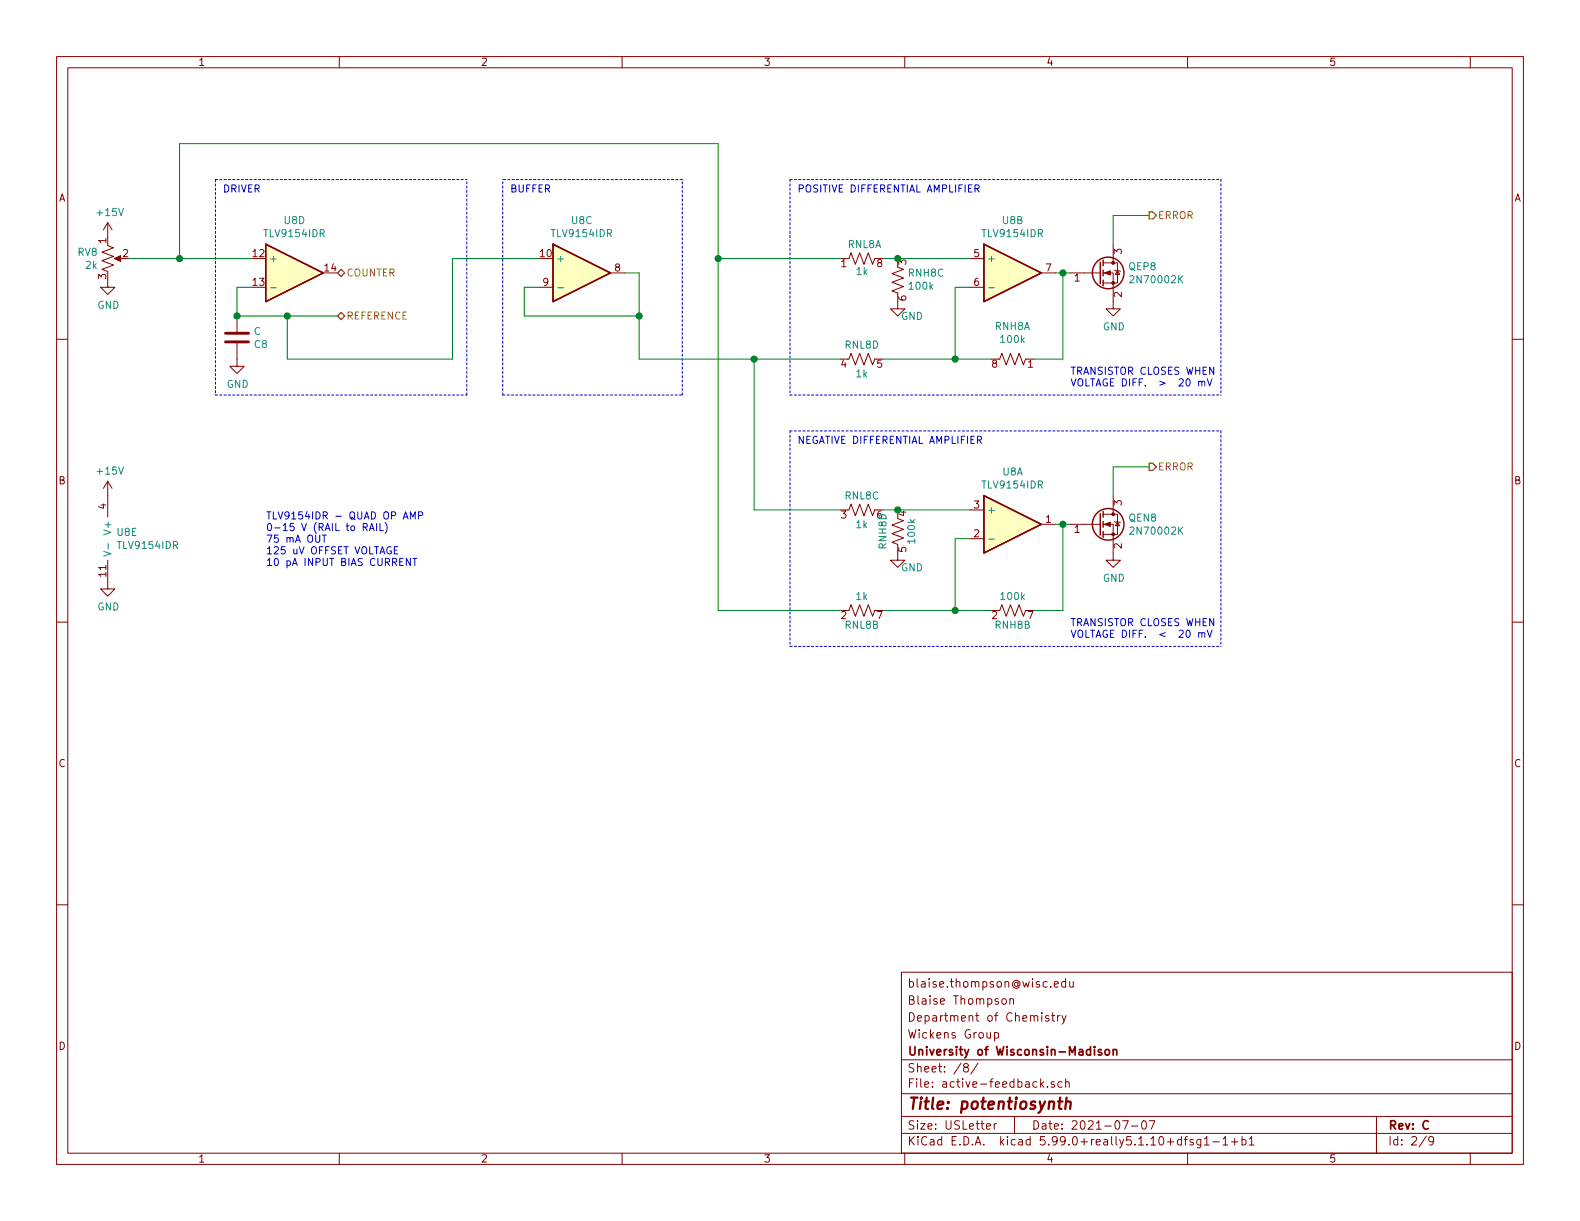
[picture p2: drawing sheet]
EESchema Schematic File Version 4
EELAYER 30 0
EELAYER END
$Descr USLetter 11000 8500
encoding utf-8
Sheet 5 9
Title "potentiosynth"
Date "2021-07-07"
Rev "C"
Comp "University of Wisconsin-Madison"
Comment1 "Wickens Group"
Comment2 "Department of Chemistry"
Comment3 "Blaise Thompson"
Comment4 "blaise.thompson@wisc.edu"
$EndDescr
Text HLabel 2350 1900 2    50   BiDi ~ 0
COUNTER
Text HLabel 2350 2200 2    50   BiDi ~ 0
REFERENCE
$Comp
L power:GND #PWR?
U 1 1
P 7750 2100
AR Path="/5E5D6BC0" Ref="#PWR?"  Part="1" 
AR Path="/5E39B760/5E5D6BC0" Ref="#PWR0115"  Part="1" 
AR Path="/5E3EAB60/5E5D6BC0" Ref="#PWR0122"  Part="1" 
AR Path="/5E4039E6/5E5D6BC0" Ref="#PWR0128"  Part="1" 
AR Path="/5E4039EC/5E5D6BC0" Ref="#PWR0134"  Part="1" 
AR Path="/5E4039F2/5E5D6BC0" Ref="#PWR0140"  Part="1" 
AR Path="/5E4039E0/5E5D6BC0" Ref="#PWR0146"  Part="1" 
AR Path="/5E3EC44B/5E5D6BC0" Ref="#PWR0152"  Part="1" 
AR Path="/5E3ED540/5E5D6BC0" Ref="#PWR0158"  Part="1" 
F 0 "#PWR0115" H 7750 1850 50  0001 C CNN
F 1 "GND" H 7755 1927 50  0000 C CNN
F 2 "" H 7750 2100 50  0001 C CNN
F 3 "" H 7750 2100 50  0001 C CNN
	1    7750 2100
	1    0    0    -1  
$EndComp
$Comp
L power:GND #PWR?
U 1 1
P 6250 2100
AR Path="/5E66C0EF" Ref="#PWR?"  Part="1" 
AR Path="/5E39B760/5E66C0EF" Ref="#PWR0117"  Part="1" 
AR Path="/5E3EAB60/5E66C0EF" Ref="#PWR0123"  Part="1" 
AR Path="/5E4039E6/5E66C0EF" Ref="#PWR0129"  Part="1" 
AR Path="/5E4039EC/5E66C0EF" Ref="#PWR0135"  Part="1" 
AR Path="/5E4039F2/5E66C0EF" Ref="#PWR0141"  Part="1" 
AR Path="/5E4039E0/5E66C0EF" Ref="#PWR0147"  Part="1" 
AR Path="/5E3EC44B/5E66C0EF" Ref="#PWR0153"  Part="1" 
AR Path="/5E3ED540/5E66C0EF" Ref="#PWR0159"  Part="1" 
F 0 "#PWR0117" H 6250 1850 50  0001 C CNN
F 1 "GND" H 6350 2000 50  0000 C CNN
F 2 "" H 6250 2100 50  0001 C CNN
F 3 "" H 6250 2100 50  0001 C CNN
	1    6250 2100
	1    0    0    -1  
$EndComp
Text Notes 7450 2700 0    50   ~ 0
TRANSISTOR CLOSES WHEN\nVOLTAGE DIFF.  >  20 mV 
Text HLabel 8000 1500 2    50   Output ~ 0
ERROR
$Comp
L Device:Q_NMOS_GSD QEP1
U 1 1
P 7650 1900
AR Path="/5E39B760/609CA423" Ref="QEP1"  Part="1" 
AR Path="/5E3EAB60/609CA423" Ref="QEP2"  Part="1" 
AR Path="/5E3EC44B/609CA423" Ref="QEP3"  Part="1" 
AR Path="/5E3ED540/609CA423" Ref="QEP4"  Part="1" 
AR Path="/5E4039E0/609CA423" Ref="QEP5"  Part="1" 
AR Path="/5E4039E6/609CA423" Ref="QEP6"  Part="1" 
AR Path="/5E4039EC/609CA423" Ref="QEP7"  Part="1" 
AR Path="/5E4039F2/609CA423" Ref="QEP8"  Part="1" 
F 0 "QEP1" H 7854 1946 50  0000 L CNN
F 1 "2N70002K" H 7854 1855 50  0000 L CNN
F 2 "Package_TO_SOT_SMD:SOT-23_Handsoldering" H 7850 2000 50  0001 C CNN
F 3 "~" H 7650 1900 50  0001 C CNN
	1    7650 1900
	1    0    0    -1  
$EndComp
$Comp
L power:GND #PWR010
U 1 1
P 750 4050
AR Path="/5E39B760/60EBDE29" Ref="#PWR010"  Part="1" 
AR Path="/5E3EAB60/60EBDE29" Ref="#PWR08"  Part="1" 
AR Path="/5E3EC44B/60EBDE29" Ref="#PWR012"  Part="1" 
AR Path="/5E4039EC/60EBDE29" Ref="#PWR02"  Part="1" 
AR Path="/5E4039F2/60EBDE29" Ref="#PWR04"  Part="1" 
AR Path="/5E3ED540/60EBDE29" Ref="#PWR06"  Part="1" 
AR Path="/5E4039E0/60EBDE29" Ref="#PWR014"  Part="1" 
AR Path="/5E4039E6/60EBDE29" Ref="#PWR016"  Part="1" 
F 0 "#PWR010" H 750 3800 50  0001 C CNN
F 1 "GND" H 755 3877 50  0000 C CNN
F 2 "" H 750 4050 50  0001 C CNN
F 3 "" H 750 4050 50  0001 C CNN
	1    750  4050
	1    0    0    -1  
$EndComp
Wire Wire Line
	1750 2000 1650 2000
Wire Wire Line
	1650 2000 1650 2200
Wire Notes Line
	1500 1250 1500 2750
Wire Notes Line
	1500 2750 3250 2750
Wire Notes Line
	3250 2750 3250 1250
Wire Notes Line
	1500 1250 3250 1250
Wire Notes Line
	3500 2750 3500 1250
Wire Notes Line
	5500 1250 5500 2750
Wire Wire Line
	2350 2200 2000 2200
Connection ~ 1650 2200
Wire Wire Line
	3750 1800 3150 1800
Wire Wire Line
	3150 1800 3150 2500
Wire Wire Line
	3750 2000 3650 2000
Wire Wire Line
	3650 2000 3650 2200
Wire Wire Line
	3650 2200 4450 2200
Wire Wire Line
	4450 1900 4350 1900
Wire Notes Line
	5500 1250 8500 1250
Wire Notes Line
	8500 1250 8500 2750
Wire Notes Line
	5500 2750 8500 2750
Text Notes 5550 1350 0    50   ~ 0
POSITIVE DIFFERENTIAL AMPLIFIER
Text Notes 3550 1350 0    50   ~ 0
BUFFER
Text Notes 1550 1350 0    50   ~ 0
DRIVER
Wire Wire Line
	4450 1900 4450 2200
Wire Wire Line
	4450 2500 4450 2200
Connection ~ 4450 2200
Wire Notes Line
	3500 2750 4750 2750
Wire Notes Line
	4750 2750 4750 1250
Wire Notes Line
	4750 1250 3500 1250
Wire Wire Line
	1250 1000 1250 1800
Connection ~ 1250 1800
Wire Wire Line
	6750 2000 6650 2000
Wire Wire Line
	6650 2000 6650 2500
Wire Wire Line
	6650 2500 6150 2500
Wire Wire Line
	8000 1500 7750 1500
Wire Wire Line
	7750 1500 7750 1700
$Comp
L power:+15V #PWR09
U 1 1
P 750 3450
AR Path="/5E39B760/60F8E210" Ref="#PWR09"  Part="1" 
AR Path="/5E3EAB60/60F8E210" Ref="#PWR07"  Part="1" 
AR Path="/5E3EC44B/60F8E210" Ref="#PWR011"  Part="1" 
AR Path="/5E4039EC/60F8E210" Ref="#PWR01"  Part="1" 
AR Path="/5E4039F2/60F8E210" Ref="#PWR03"  Part="1" 
AR Path="/5E3ED540/60F8E210" Ref="#PWR05"  Part="1" 
AR Path="/5E4039E0/60F8E210" Ref="#PWR013"  Part="1" 
AR Path="/5E4039E6/60F8E210" Ref="#PWR015"  Part="1" 
F 0 "#PWR09" H 750 3300 50  0001 C CNN
F 1 "+15V" H 765 3623 50  0000 C CNN
F 2 "" H 750 3450 50  0001 C CNN
F 3 "" H 750 3450 50  0001 C CNN
	1    750  3450
	1    0    0    -1  
$EndComp
Text Notes 1850 3950 0    50   ~ 0
TLV9154IDR - QUAD OP AMP\n0-15 V (RAIL to RAIL)\n75 mA OUT\n125 uV OFFSET VOLTAGE\n10 pA INPUT BIAS CURRENT
Wire Wire Line
	7350 1900 7400 1900
Wire Wire Line
	7400 1900 7400 2500
Connection ~ 7400 1900
Wire Wire Line
	7400 1900 7450 1900
Connection ~ 6650 2500
Wire Wire Line
	7200 2500 7400 2500
Wire Wire Line
	6650 2500 6900 2500
$Comp
L Device:Opamp_Quad_Generic U1
U 2 1
P 7050 1900
AR Path="/5E39B760/60F94CD3" Ref="U1"  Part="2" 
AR Path="/5E3EAB60/60F94CD3" Ref="U2"  Part="2" 
AR Path="/5E3EC44B/60F94CD3" Ref="U3"  Part="2" 
AR Path="/5E4039EC/60F94CD3" Ref="U7"  Part="2" 
AR Path="/5E4039F2/60F94CD3" Ref="U8"  Part="2" 
AR Path="/5E3ED540/60F94CD3" Ref="U4"  Part="2" 
AR Path="/5E4039E0/60F94CD3" Ref="U5"  Part="2" 
AR Path="/5E4039E6/60F94CD3" Ref="U6"  Part="2" 
F 0 "U1" H 7050 2267 50  0000 C CNN
F 1 "TLV9154IDR" H 7050 2176 50  0000 C CNN
F 2 "Package_SO:SOIC-14_3.9x8.7mm_P1.27mm" H 7050 1900 50  0001 C CNN
F 3 "~" H 7050 1900 50  0001 C CNN
	2    7050 1900
	1    0    0    -1  
$EndComp
$Comp
L Device:Opamp_Quad_Generic U1
U 5 1
P 850 3750
AR Path="/5E39B760/60EB0CAF" Ref="U1"  Part="5" 
AR Path="/5E3EAB60/60EB0CAF" Ref="U2"  Part="5" 
AR Path="/5E3EC44B/60EB0CAF" Ref="U3"  Part="5" 
AR Path="/5E4039EC/60EB0CAF" Ref="U7"  Part="5" 
AR Path="/5E4039F2/60EB0CAF" Ref="U8"  Part="5" 
AR Path="/5E3ED540/60EB0CAF" Ref="U4"  Part="5" 
AR Path="/5E4039E0/60EB0CAF" Ref="U5"  Part="5" 
AR Path="/5E4039E6/60EB0CAF" Ref="U6"  Part="5" 
F 0 "U1" H 808 3796 50  0000 L CNN
F 1 "TLV9154IDR" H 808 3705 50  0000 L CNN
F 2 "Package_SO:SOIC-14_3.9x8.7mm_P1.27mm" H 850 3750 50  0001 C CNN
F 3 "~" H 850 3750 50  0001 C CNN
	5    850  3750
	1    0    0    -1  
$EndComp
$Comp
L Device:Opamp_Quad_Generic U1
U 3 1
P 4050 1900
AR Path="/5E39B760/60EAD1D9" Ref="U1"  Part="3" 
AR Path="/5E3EAB60/60EAD1D9" Ref="U2"  Part="3" 
AR Path="/5E3EC44B/60EAD1D9" Ref="U3"  Part="3" 
AR Path="/5E4039EC/60EAD1D9" Ref="U7"  Part="3" 
AR Path="/5E4039F2/60EAD1D9" Ref="U8"  Part="3" 
AR Path="/5E3ED540/60EAD1D9" Ref="U4"  Part="3" 
AR Path="/5E4039E0/60EAD1D9" Ref="U5"  Part="3" 
AR Path="/5E4039E6/60EAD1D9" Ref="U6"  Part="3" 
F 0 "U1" H 4050 2267 50  0000 C CNN
F 1 "TLV9154IDR" H 4050 2176 50  0000 C CNN
F 2 "Package_SO:SOIC-14_3.9x8.7mm_P1.27mm" H 4050 1900 50  0001 C CNN
F 3 "~" H 4050 1900 50  0001 C CNN
	3    4050 1900
	1    0    0    -1  
$EndComp
$Comp
L Device:Opamp_Quad_Generic U1
U 4 1
P 2050 1900
AR Path="/5E39B760/60EAED48" Ref="U1"  Part="4" 
AR Path="/5E3EAB60/60EAED48" Ref="U2"  Part="4" 
AR Path="/5E3EC44B/60EAED48" Ref="U3"  Part="4" 
AR Path="/5E4039EC/60EAED48" Ref="U7"  Part="4" 
AR Path="/5E4039F2/60EAED48" Ref="U8"  Part="4" 
AR Path="/5E3ED540/60EAED48" Ref="U4"  Part="4" 
AR Path="/5E4039E0/60EAED48" Ref="U5"  Part="4" 
AR Path="/5E4039E6/60EAED48" Ref="U6"  Part="4" 
F 0 "U1" H 2050 2267 50  0000 C CNN
F 1 "TLV9154IDR" H 2050 2176 50  0000 C CNN
F 2 "Package_SO:SOIC-14_3.9x8.7mm_P1.27mm" H 2050 1900 50  0001 C CNN
F 3 "~" H 2050 1900 50  0001 C CNN
	4    2050 1900
	1    0    0    -1  
$EndComp
$Comp
L Device:C C1
U 1 1
P 1650 2350
AR Path="/5E39B760/615F9084" Ref="C1"  Part="1" 
AR Path="/5E4039F2/615F9084" Ref="C8"  Part="1" 
AR Path="/5E3ED540/615F9084" Ref="C4"  Part="1" 
AR Path="/5E3EAB60/615F9084" Ref="C2"  Part="1" 
AR Path="/5E3EC44B/615F9084" Ref="C3"  Part="1" 
AR Path="/5E4039E0/615F9084" Ref="C5"  Part="1" 
AR Path="/5E4039E6/615F9084" Ref="C6"  Part="1" 
AR Path="/5E4039EC/615F9084" Ref="C7"  Part="1" 
F 0 "C1" H 1536 2304 50  0000 R CNN
F 1 "C" H 1536 2395 50  0000 R CNN
F 2 "Capacitor_SMD:C_1206_3216Metric_Pad1.33x1.80mm_HandSolder" H 1688 2200 50  0001 C CNN
F 3 "~" H 1650 2350 50  0001 C CNN
	1    1650 2350
	-1   0    0    -1  
$EndComp
$Comp
L power:GND #PWR0137
U 1 1
P 1650 2500
AR Path="/5E39B760/615FFB32" Ref="#PWR0137"  Part="1" 
AR Path="/5E3EAB60/615FFB32" Ref="#PWR0130"  Part="1" 
AR Path="/5E3EC44B/615FFB32" Ref="#PWR0148"  Part="1" 
AR Path="/5E3ED540/615FFB32" Ref="#PWR0119"  Part="1" 
AR Path="/5E4039E0/615FFB32" Ref="#PWR0155"  Part="1" 
AR Path="/5E4039E6/615FFB32" Ref="#PWR0169"  Part="1" 
AR Path="/5E4039EC/615FFB32" Ref="#PWR0172"  Part="1" 
AR Path="/5E4039F2/615FFB32" Ref="#PWR0111"  Part="1" 
F 0 "#PWR0137" H 1650 2250 50  0001 C CNN
F 1 "GND" H 1655 2327 50  0000 C CNN
F 2 "" H 1650 2500 50  0001 C CNN
F 3 "" H 1650 2500 50  0001 C CNN
	1    1650 2500
	1    0    0    -1  
$EndComp
$Comp
L power:GND #PWR?
U 1 1
P 7750 3850
AR Path="/61637A15" Ref="#PWR?"  Part="1" 
AR Path="/5E39B760/61637A15" Ref="#PWR0142"  Part="1" 
AR Path="/5E3EAB60/61637A15" Ref="#PWR0131"  Part="1" 
AR Path="/5E4039E6/61637A15" Ref="#PWR0170"  Part="1" 
AR Path="/5E4039EC/61637A15" Ref="#PWR0173"  Part="1" 
AR Path="/5E4039F2/61637A15" Ref="#PWR0112"  Part="1" 
AR Path="/5E4039E0/61637A15" Ref="#PWR0156"  Part="1" 
AR Path="/5E3EC44B/61637A15" Ref="#PWR0149"  Part="1" 
AR Path="/5E3ED540/61637A15" Ref="#PWR0124"  Part="1" 
F 0 "#PWR0142" H 7750 3600 50  0001 C CNN
F 1 "GND" H 7755 3677 50  0000 C CNN
F 2 "" H 7750 3850 50  0001 C CNN
F 3 "" H 7750 3850 50  0001 C CNN
	1    7750 3850
	1    0    0    -1  
$EndComp
$Comp
L power:GND #PWR?
U 1 1
P 6250 3850
AR Path="/61637A21" Ref="#PWR?"  Part="1" 
AR Path="/5E39B760/61637A21" Ref="#PWR0143"  Part="1" 
AR Path="/5E3EAB60/61637A21" Ref="#PWR0136"  Part="1" 
AR Path="/5E4039E6/61637A21" Ref="#PWR0171"  Part="1" 
AR Path="/5E4039EC/61637A21" Ref="#PWR0174"  Part="1" 
AR Path="/5E4039F2/61637A21" Ref="#PWR0118"  Part="1" 
AR Path="/5E4039E0/61637A21" Ref="#PWR0157"  Part="1" 
AR Path="/5E3EC44B/61637A21" Ref="#PWR0154"  Part="1" 
AR Path="/5E3ED540/61637A21" Ref="#PWR0125"  Part="1" 
F 0 "#PWR0143" H 6250 3600 50  0001 C CNN
F 1 "GND" H 6350 3750 50  0000 C CNN
F 2 "" H 6250 3850 50  0001 C CNN
F 3 "" H 6250 3850 50  0001 C CNN
	1    6250 3850
	1    0    0    -1  
$EndComp
Text Notes 7450 4450 0    50   ~ 0
TRANSISTOR CLOSES WHEN\nVOLTAGE DIFF.  <  20 mV 
Text HLabel 8000 3250 2    50   Output ~ 0
ERROR
Wire Notes Line
	5500 3000 5500 4500
Wire Notes Line
	5500 3000 8500 3000
Wire Notes Line
	8500 3000 8500 4500
Wire Notes Line
	5500 4500 8500 4500
Text Notes 5550 3100 0    50   ~ 0
NEGATIVE DIFFERENTIAL AMPLIFIER
Wire Wire Line
	6750 3750 6650 3750
Wire Wire Line
	6650 3750 6650 4250
Wire Wire Line
	6650 4250 6150 4250
Wire Wire Line
	8000 3250 7750 3250
Wire Wire Line
	7750 3250 7750 3450
Wire Wire Line
	7350 3650 7400 3650
Wire Wire Line
	7400 3650 7400 4250
Connection ~ 7400 3650
Wire Wire Line
	7400 3650 7450 3650
Connection ~ 6650 4250
Wire Wire Line
	7200 4250 7400 4250
Wire Wire Line
	6650 4250 6900 4250
Wire Wire Line
	1250 1800 1750 1800
Wire Wire Line
	900  1800 1250 1800
$Comp
L power:+15V #PWR0133
U 1 1
P 750 1650
AR Path="/5E39B760/6096D768" Ref="#PWR0133"  Part="1" 
AR Path="/5E3EAB60/6096D768" Ref="#PWR0127"  Part="1" 
AR Path="/5E3EC44B/6096D768" Ref="#PWR0139"  Part="1" 
AR Path="/5E3ED540/6096D768" Ref="#PWR0121"  Part="1" 
AR Path="/5E4039E0/6096D768" Ref="#PWR0145"  Part="1" 
AR Path="/5E4039E6/6096D768" Ref="#PWR0151"  Part="1" 
AR Path="/5E4039EC/6096D768" Ref="#PWR0109"  Part="1" 
AR Path="/5E4039F2/6096D768" Ref="#PWR0114"  Part="1" 
F 0 "#PWR0133" H 750 1500 50  0001 C CNN
F 1 "+15V" H 765 1823 50  0000 C CNN
F 2 "" H 750 1650 50  0001 C CNN
F 3 "" H 750 1650 50  0001 C CNN
	1    750  1650
	1    0    0    -1  
$EndComp
$Comp
L power:GND #PWR0132
U 1 1
P 750 1950
AR Path="/5E39B760/6096D142" Ref="#PWR0132"  Part="1" 
AR Path="/5E3EAB60/6096D142" Ref="#PWR0126"  Part="1" 
AR Path="/5E3EC44B/6096D142" Ref="#PWR0138"  Part="1" 
AR Path="/5E3ED540/6096D142" Ref="#PWR0120"  Part="1" 
AR Path="/5E4039E0/6096D142" Ref="#PWR0144"  Part="1" 
AR Path="/5E4039E6/6096D142" Ref="#PWR0150"  Part="1" 
AR Path="/5E4039EC/6096D142" Ref="#PWR0106"  Part="1" 
AR Path="/5E4039F2/6096D142" Ref="#PWR0113"  Part="1" 
F 0 "#PWR0132" H 750 1700 50  0001 C CNN
F 1 "GND" H 755 1777 50  0000 C CNN
F 2 "" H 750 1950 50  0001 C CNN
F 3 "" H 750 1950 50  0001 C CNN
	1    750  1950
	1    0    0    -1  
$EndComp
$Comp
L Device:R_POT_US RV1
U 1 1
P 750 1800
AR Path="/5E39B760/6096BA3A" Ref="RV1"  Part="1" 
AR Path="/5E3EAB60/6096BA3A" Ref="RV2"  Part="1" 
AR Path="/5E3EC44B/6096BA3A" Ref="RV3"  Part="1" 
AR Path="/5E3ED540/6096BA3A" Ref="RV4"  Part="1" 
AR Path="/5E4039E0/6096BA3A" Ref="RV5"  Part="1" 
AR Path="/5E4039E6/6096BA3A" Ref="RV6"  Part="1" 
AR Path="/5E4039EC/6096BA3A" Ref="RV7"  Part="1" 
AR Path="/5E4039F2/6096BA3A" Ref="RV8"  Part="1" 
F 0 "RV1" H 683 1846 50  0000 R CNN
F 1 "2k" H 683 1755 50  0000 R CNN
F 2 "Potentiometer_THT:Potentiometer_Bourns_3296X_Horizontal" H 750 1800 50  0001 C CNN
F 3 "~" H 750 1800 50  0001 C CNN
	1    750  1800
	1    0    0    -1  
$EndComp
Wire Wire Line
	5000 1000 5000 1800
Wire Wire Line
	5000 1800 5850 1800
Wire Wire Line
	1250 1000 5000 1000
Wire Wire Line
	5000 1800 5000 4250
Connection ~ 5000 1800
Wire Wire Line
	5000 4250 5850 4250
Wire Wire Line
	4450 2500 5250 2500
Wire Wire Line
	5250 3550 5250 2500
Wire Wire Line
	5250 3550 5850 3550
Connection ~ 5250 2500
Wire Wire Line
	5250 2500 5850 2500
$Comp
L Device:Opamp_Quad_Generic U1
U 1 1
P 7050 3650
AR Path="/5E39B760/6167E9A7" Ref="U1"  Part="1" 
AR Path="/5E3EAB60/6167E9A7" Ref="U2"  Part="1" 
AR Path="/5E3EC44B/6167E9A7" Ref="U3"  Part="1" 
AR Path="/5E4039EC/6167E9A7" Ref="U7"  Part="1" 
AR Path="/5E4039F2/6167E9A7" Ref="U8"  Part="1" 
AR Path="/5E3ED540/6167E9A7" Ref="U4"  Part="1" 
AR Path="/5E4039E0/6167E9A7" Ref="U5"  Part="1" 
AR Path="/5E4039E6/6167E9A7" Ref="U6"  Part="1" 
F 0 "U1" H 7050 4017 50  0000 C CNN
F 1 "TLV9154IDR" H 7050 3926 50  0000 C CNN
F 2 "Package_SO:SOIC-14_3.9x8.7mm_P1.27mm" H 7050 3650 50  0001 C CNN
F 3 "~" H 7050 3650 50  0001 C CNN
	1    7050 3650
	1    0    0    -1  
$EndComp
$Comp
L r_pack04_split_us:R_Pack04_Split_US RNL1
U 1 1
P 6000 1800
AR Path="/5E39B760/61615645" Ref="RNL1"  Part="1" 
AR Path="/5E4039F2/61615645" Ref="RNL8"  Part="1" 
AR Path="/5E3ED540/61615645" Ref="RNL4"  Part="1" 
AR Path="/5E3EAB60/61615645" Ref="RNL2"  Part="1" 
AR Path="/5E3EC44B/61615645" Ref="RNL3"  Part="1" 
AR Path="/5E4039E0/61615645" Ref="RNL5"  Part="1" 
AR Path="/5E4039E6/61615645" Ref="RNL6"  Part="1" 
AR Path="/5E4039EC/61615645" Ref="RNL7"  Part="1" 
F 0 "RNL1" V 5900 1700 50  0000 L CNN
F 1 "1k" V 6088 1755 50  0000 L CNN
F 2 "footprints:CAY16-104J4LF" V 6070 1850 50  0001 C CNN
F 3 "~" H 6000 1850 50  0001 C CNN
	1    6000 1800
	0    1    1    0   
$EndComp
$Comp
L r_pack04_split_us:R_Pack04_Split_US RNL1
U 3 1
P 6000 3550
AR Path="/5E39B760/61688452" Ref="RNL1"  Part="3" 
AR Path="/5E4039F2/61688452" Ref="RNL8"  Part="3" 
AR Path="/5E3ED540/61688452" Ref="RNL4"  Part="3" 
AR Path="/5E3EAB60/61688452" Ref="RNL2"  Part="3" 
AR Path="/5E3EC44B/61688452" Ref="RNL3"  Part="3" 
AR Path="/5E4039E0/61688452" Ref="RNL5"  Part="3" 
AR Path="/5E4039E6/61688452" Ref="RNL6"  Part="3" 
AR Path="/5E4039EC/61688452" Ref="RNL7"  Part="3" 
F 0 "RNL1" V 5900 3550 50  0000 C CNN
F 1 "1k" V 6100 3550 50  0000 C CNN
F 2 "footprints:CAY16-104J4LF" V 6070 3600 50  0001 C CNN
F 3 "~" H 6000 3600 50  0001 C CNN
	3    6000 3550
	0    1    1    0   
$EndComp
$Comp
L r_pack04_split_us:R_Pack04_Split_US RNL1
U 4 1
P 6000 2500
AR Path="/5E39B760/616889FE" Ref="RNL1"  Part="4" 
AR Path="/5E4039F2/616889FE" Ref="RNL8"  Part="4" 
AR Path="/5E3ED540/616889FE" Ref="RNL4"  Part="4" 
AR Path="/5E3EAB60/616889FE" Ref="RNL2"  Part="4" 
AR Path="/5E3EC44B/616889FE" Ref="RNL3"  Part="4" 
AR Path="/5E4039E0/616889FE" Ref="RNL5"  Part="4" 
AR Path="/5E4039E6/616889FE" Ref="RNL6"  Part="4" 
AR Path="/5E4039EC/616889FE" Ref="RNL7"  Part="4" 
F 0 "RNL1" V 5900 2500 50  0000 C CNN
F 1 "1k" V 6100 2500 50  0000 C CNN
F 2 "footprints:CAY16-104J4LF" V 6070 2550 50  0001 C CNN
F 3 "~" H 6000 2550 50  0001 C CNN
	4    6000 2500
	0    1    1    0   
$EndComp
$Comp
L r_pack04_split_us:R_Pack04_Split_US RNL1
U 2 1
P 6000 4250
AR Path="/5E39B760/61687E41" Ref="RNL1"  Part="2" 
AR Path="/5E4039F2/61687E41" Ref="RNL8"  Part="2" 
AR Path="/5E3ED540/61687E41" Ref="RNL4"  Part="2" 
AR Path="/5E3EAB60/61687E41" Ref="RNL2"  Part="2" 
AR Path="/5E3EC44B/61687E41" Ref="RNL3"  Part="2" 
AR Path="/5E4039E0/61687E41" Ref="RNL5"  Part="2" 
AR Path="/5E4039E6/61687E41" Ref="RNL6"  Part="2" 
AR Path="/5E4039EC/61687E41" Ref="RNL7"  Part="2" 
F 0 "RNL1" V 6100 4250 50  0000 C CNN
F 1 "1k" V 5900 4250 50  0000 C CNN
F 2 "footprints:CAY16-104J4LF" V 6070 4300 50  0001 C CNN
F 3 "~" H 6000 4300 50  0001 C CNN
	2    6000 4250
	0    1    1    0   
$EndComp
$Comp
L r_pack04_split_us:R_Pack04_Split_US RNH1
U 1 1
P 7050 2500
AR Path="/5E39B760/616C887B" Ref="RNH1"  Part="1" 
AR Path="/5E4039F2/616C887B" Ref="RNH8"  Part="1" 
AR Path="/5E3ED540/616C887B" Ref="RNH4"  Part="1" 
AR Path="/5E3EAB60/616C887B" Ref="RNH2"  Part="1" 
AR Path="/5E3EC44B/616C887B" Ref="RNH3"  Part="1" 
AR Path="/5E4039E0/616C887B" Ref="RNH5"  Part="1" 
AR Path="/5E4039E6/616C887B" Ref="RNH6"  Part="1" 
AR Path="/5E4039EC/616C887B" Ref="RNH7"  Part="1" 
F 0 "RNH1" V 7275 2500 50  0000 C CNN
F 1 "100k" V 7184 2500 50  0000 C CNN
F 2 "footprints:CAY16-104J4LF" V 7120 2550 50  0001 C CNN
F 3 "~" H 7050 2550 50  0001 C CNN
	1    7050 2500
	0    -1   -1   0   
$EndComp
$Comp
L r_pack04_split_us:R_Pack04_Split_US RNH1
U 3 1
P 6250 1950
AR Path="/5E39B760/616C9D38" Ref="RNH1"  Part="3" 
AR Path="/5E4039F2/616C9D38" Ref="RNH8"  Part="3" 
AR Path="/5E3ED540/616C9D38" Ref="RNH4"  Part="3" 
AR Path="/5E3EAB60/616C9D38" Ref="RNH2"  Part="3" 
AR Path="/5E3EC44B/616C9D38" Ref="RNH3"  Part="3" 
AR Path="/5E4039E0/616C9D38" Ref="RNH5"  Part="3" 
AR Path="/5E4039E6/616C9D38" Ref="RNH6"  Part="3" 
AR Path="/5E4039EC/616C9D38" Ref="RNH7"  Part="3" 
F 0 "RNH1" H 6182 1904 50  0000 R CNN
F 1 "100k" H 6182 1995 50  0000 R CNN
F 2 "footprints:CAY16-104J4LF" V 6320 2000 50  0001 C CNN
F 3 "~" H 6250 2000 50  0001 C CNN
	3    6250 1950
	-1   0    0    1   
$EndComp
$Comp
L r_pack04_split_us:R_Pack04_Split_US RNH1
U 4 1
P 6250 3700
AR Path="/5E39B760/616CA188" Ref="RNH1"  Part="4" 
AR Path="/5E4039F2/616CA188" Ref="RNH8"  Part="4" 
AR Path="/5E3ED540/616CA188" Ref="RNH4"  Part="4" 
AR Path="/5E3EAB60/616CA188" Ref="RNH2"  Part="4" 
AR Path="/5E3EC44B/616CA188" Ref="RNH3"  Part="4" 
AR Path="/5E4039E0/616CA188" Ref="RNH5"  Part="4" 
AR Path="/5E4039E6/616CA188" Ref="RNH6"  Part="4" 
AR Path="/5E4039EC/616CA188" Ref="RNH7"  Part="4" 
F 0 "RNH1" V 6350 3700 50  0000 C CNN
F 1 "100k" V 6150 3700 50  0000 C CNN
F 2 "footprints:CAY16-104J4LF" V 6320 3750 50  0001 C CNN
F 3 "~" H 6250 3750 50  0001 C CNN
	4    6250 3700
	-1   0    0    1   
$EndComp
Wire Wire Line
	6150 3550 6250 3550
Connection ~ 6250 3550
Wire Wire Line
	6250 3550 6750 3550
$Comp
L Device:Q_NMOS_GSD QEN1
U 1 1
P 7650 3650
AR Path="/5E39B760/61637A3C" Ref="QEN1"  Part="1" 
AR Path="/5E3EAB60/61637A3C" Ref="QEN2"  Part="1" 
AR Path="/5E3EC44B/61637A3C" Ref="QEN3"  Part="1" 
AR Path="/5E3ED540/61637A3C" Ref="QEN4"  Part="1" 
AR Path="/5E4039E0/61637A3C" Ref="QEN5"  Part="1" 
AR Path="/5E4039E6/61637A3C" Ref="QEN6"  Part="1" 
AR Path="/5E4039EC/61637A3C" Ref="QEN7"  Part="1" 
AR Path="/5E4039F2/61637A3C" Ref="QEN8"  Part="1" 
F 0 "QEN1" H 7854 3696 50  0000 L CNN
F 1 "2N70002K" H 7854 3605 50  0000 L CNN
F 2 "Package_TO_SOT_SMD:SOT-23_Handsoldering" H 7850 3750 50  0001 C CNN
F 3 "~" H 7650 3650 50  0001 C CNN
	1    7650 3650
	1    0    0    -1  
$EndComp
$Comp
L r_pack04_split_us:R_Pack04_Split_US RNH1
U 2 1
P 7050 4250
AR Path="/5E39B760/616C990D" Ref="RNH1"  Part="2" 
AR Path="/5E4039F2/616C990D" Ref="RNH8"  Part="2" 
AR Path="/5E3ED540/616C990D" Ref="RNH4"  Part="2" 
AR Path="/5E3EAB60/616C990D" Ref="RNH2"  Part="2" 
AR Path="/5E3EC44B/616C990D" Ref="RNH3"  Part="2" 
AR Path="/5E4039E0/616C990D" Ref="RNH5"  Part="2" 
AR Path="/5E4039E6/616C990D" Ref="RNH6"  Part="2" 
AR Path="/5E4039EC/616C990D" Ref="RNH7"  Part="2" 
F 0 "RNH1" V 7150 4250 50  0000 C CNN
F 1 "100k" V 6950 4250 50  0000 C CNN
F 2 "footprints:CAY16-104J4LF" V 7120 4300 50  0001 C CNN
F 3 "~" H 7050 4300 50  0001 C CNN
	2    7050 4250
	0    1    1    0   
$EndComp
Wire Wire Line
	6150 1800 6250 1800
Connection ~ 6250 1800
Wire Wire Line
	6250 1800 6750 1800
Wire Wire Line
	2000 2200 2000 2500
Wire Wire Line
	2000 2500 3150 2500
Connection ~ 2000 2200
Wire Wire Line
	2000 2200 1650 2200
$EndSCHEMATC
